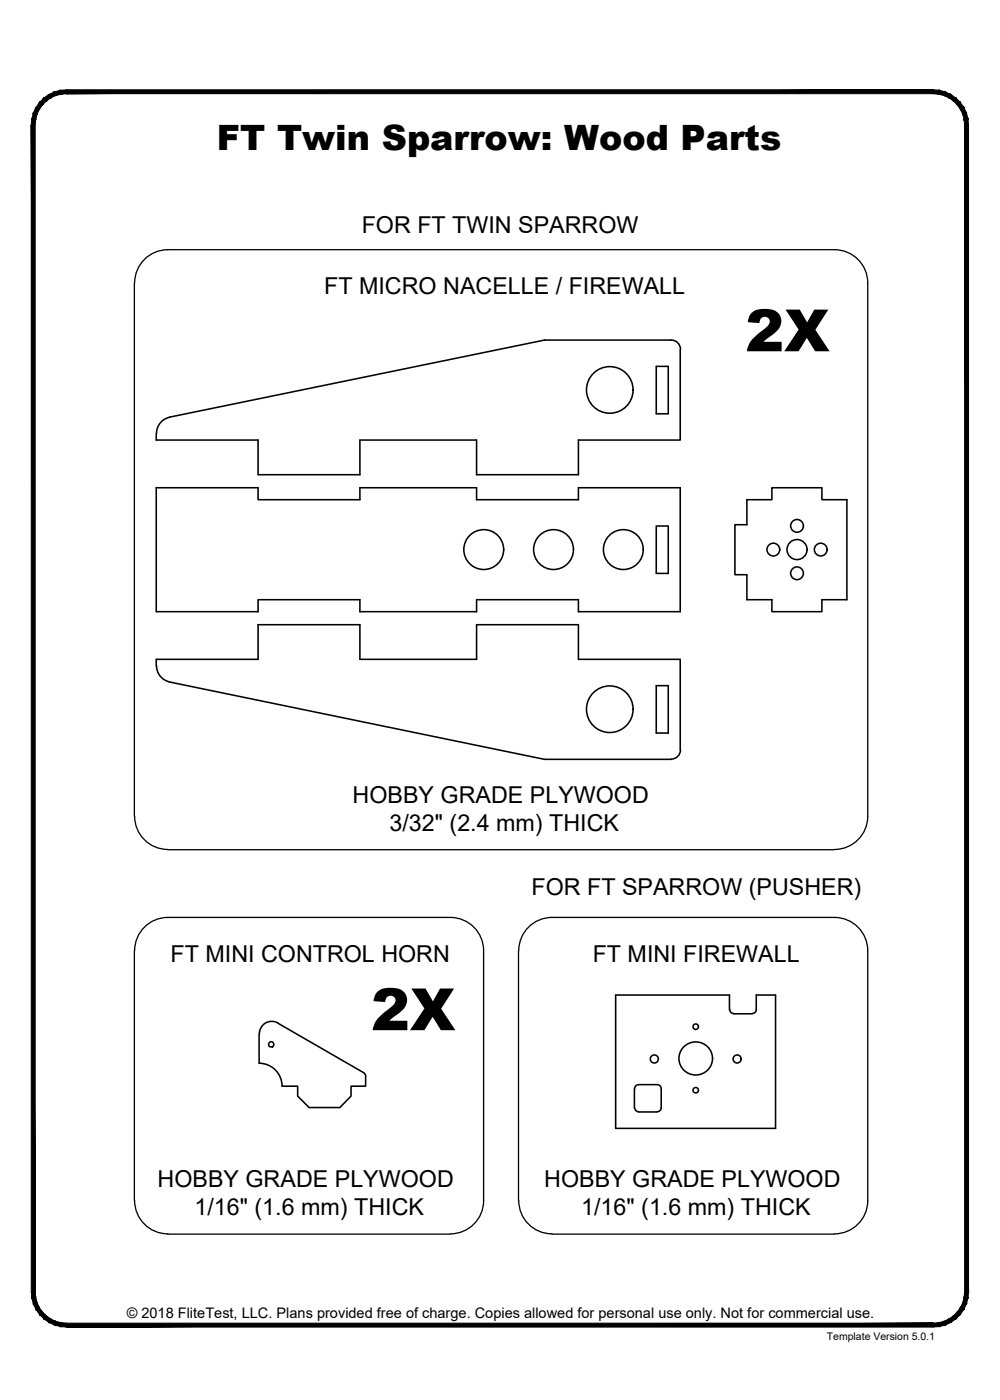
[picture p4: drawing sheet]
<svg xmlns="http://www.w3.org/2000/svg" width="190mm" height="267mm" viewBox="0 0 190 267" stroke-linecap="round" stroke-linejoin="round" font-family="sans-serif">
<!-- layer: 22 TILED -->
<g fill="#000" stroke="#000" stroke-width=".19">
<path d="M11.5 17.2l1.2-.1v.8zM11.5 17.2l.2 .7h1zM10.4 17.5l1.1-.3 .2 .7zM10.4 17.5l.2 .7 1.1-.3zM9.3 18l1.1-.5 .2 .7zM9.3 18l.4 .6 .9-.4zM8.3 18.7l1-.7 .4 .6zM8.3 18.7l.5 .5 .9-.6zM8.3 18.7l.5 .5-1.3 .3zM7.5 19.5l.6 .5 .7-.8zM7.5 19.5l.6 .5-1.3 .5zM6.8 20.5l.7 .3 .6-.8zM6.8 20.5l.7 .3-1.1 .7zM6.4 21.5l.6 .3 .5-1zM6.4 21.5l.6 .3-.9 .9zM6.1 22.7l.7 .1 .2-1zM6.1 22.7l.7 .1-.8 1.1zM6.8 22.8l-.8 1.1h.7z"/>
<path d="M12.7 17.9h165.1v-.8zM12.7 17.1h165.1l-165.1 .8z"/>
<path d="M6 23.9l.7 222.2v-222.2zM6 23.9l.7 222.2h-.7z"/>
<path d="M184.4 22.7l.1 1.2h-.7zM183.7 22.8l.1 1.1 .6-1.2zM184.1 21.5l.3 1.2-.7 .1zM183.4 21.8l.3 1 .4-1.3zM183.6 20.5l.5 1-.7 .3zM183 20.8l.4 1 .2-1.3zM182.9 19.5l.7 1-.6 .3zM182.4 20l.6 .8-.1-1.3zM182.1 18.7l.8 .8-.5 .5zM182.1 18.7l-.5 .5 .8 .8zM181.1 18l1 .7-.5 .5zM181.1 18l-.3 .6 .8 .6zM180.1 17.5l1 .5-.3 .6zM180.1 17.5l-.3 .7 1 .4zM178.9 17.2l1.2 .3-.3 .7zM178.9 17.2l-.1 .7 1 .3zM177.8 17.1l1.1 .1-.1 .7zM177.8 17.1v.8h1z"/>
<path d="M6 246.1h.7l-.6 1.2zM6.7 246.1l-.6 1.2 .7-.2zM6.1 247.3l.7-.2-.4 1.3zM6.8 247.1l-.4 1.3 .6-.3zM6.4 248.4l.6-.3-.2 1.3zM7 248.1l-.2 1.3 .7-.3zM6.8 249.4l.7-.3v1.3zM7.5 249.1v1.3l.6-.5zM7.5 250.4l.6-.5 .2 1.3zM8.1 249.9l.2 1.3 .5-.5zM8.8 250.7l.5 1.2-1-.7zM8.8 250.7l.5 1.2 .4-.6zM9.7 251.3l.7 1.1-1.1-.5zM9.7 251.3l.7 1.1 .2-.7zM10.6 251.7l.9 1-1.1-.3zM10.6 251.7l.9 1 .2-.7zM11.7 252l1 .8-1.2-.1zM11.7 252l1 .8v-.7z"/>
<path d="M12.7 252.1v.7l165.1-.7zM12.7 252.8l165.1-.7v.7z"/>
<path d="M177.8 252.1l1.1 .6-1.1 .1zM177.8 252.1l1.1 .6-.1-.7zM178.8 252l1.3 .4-1.2 .3zM178.8 252l1.3 .4-.3-.7zM179.8 251.7l1.3 .2-1 .5zM179.8 251.7l1.3 .2-.3-.6zM180.8 251.3l1.3-.1-1 .7zM180.8 251.3l1.3-.1-.5-.5zM181.6 250.7l1.3-.3-.8 .8zM181.6 250.7l1.3-.3-.5-.5zM182.4 249.9l1.2-.5-.7 1zM183 249.1l-.6 .8 1.2-.5zM183 249.1l1.1-.7-.5 1zM183.4 248.1l-.4 1 1.1-.7zM183.4 248.1l1-.8-.3 1.1zM183.7 247.1l-.3 1 1-.8zM184.5 246.1l-.1 1.2-.7-.2zM183.8 246.1l-.1 1 .8-1z"/>
<path d="M183.8 23.9v222.2h.7zM183.8 23.9h.7v222.2z"/>
</g>
<!-- layer: 23 NOTES -->
<g fill="none" stroke="#000" stroke-width=".25">
<path d="M25.6 53.9v101.6M25.6 53.9a6.3 6.3 0 0 1 6.3-6.3h127.1a6.3 6.3 0 0 1 6.3 6.3v101.6M25.6 155.5a6.3 6.3 0 0 0 6.4 6.3M165.3 155.5a6.3 6.3 0 0 1-6.3 6.3M31.9 161.9h127.1M85.8 174.8h-53.8a6.3 6.3 0 0 0-6.4 6.3M85.8 174.8a6.3 6.3 0 0 1 6.3 6.3v47.6a6.3 6.3 0 0 1-6.3 6.3M105.1 174.8h53.9a6.3 6.3 0 0 1 6.3 6.3v47.6a6.3 6.3 0 0 1-6.3 6.3M105.2 174.8a6.3 6.3 0 0 0-6.4 6.3M25.6 181.1v47.6M98.8 181.1v47.6M25.6 228.7a6.3 6.3 0 0 0 6.4 6.3"/>
<path d="M31.9 235.1h53.9M98.8 228.7a6.3 6.3 0 0 0 6.4 6.3M105.1 235.1h53.9"/>
</g>
<!-- layer: 01 CUT -->
<g fill="none" stroke="#000" stroke-width=".3">
<path d="M32.3 79.5a3.2 3.2 0 0 0-2.5 3.1M125 69.8h2.3v9h-2.3zM127.8 64.8h-24.1l-71.4 14.7M127.9 64.8a1.76 1.76 0 0 1 1.7 1.7M129.6 66.6v17.2h-19.4v6.6h-19.4v-6.6h-22.2v6.6h-19.4v-6.6h-19.4v-1.2M29.8 92.9h19.4v2.3h19.4v-2.3h22.2v2.3h19.4v-2.3h19.4v23.6h-19.4v-2.3h-19.4v2.3h-22.2v-2.3h-19.4v2.3h-19.4zM125 100.2h2.3v9h-2.3zM142.2 109.5h-2.2v-9.5h2.3v-4.8h4.7v-2.3h9.6v2.3h4.7v19h-4.7v2.3h-9.6v-2.3h-4.7v-4.7M29.8 126.8v-1.2h19.4v-6.6h19.4v6.6h22.2v-6.6h19.4v6.6h19.4v17.3M29.8 126.8a3.2 3.2 0 0 0 2.5 3.1M32.3 129.9l71.4 14.8h24.1M125 130.6h2.3v9h-2.3z"/>
<path d="M129.6 142.8a1.76 1.76 0 0 1-1.7 1.8M49.4 196.9v5.7M51.3 198.6a.5 .5 0 0 1 .6-.1 .5 .5 0 0 1 .3 .5l-.3 .4h-.5l-.3-.4zM52.9 194.9l16.4 9.4M53 194.9a2.36 2.36 0 0 0-3.6 2M139 192.3v-2.7h-21.7v25.4h30.4v-25.4h-3.6v2.7a.77 .77 0 0 1-.8 .8M139 192.3a.77 .77 0 0 0 .8 .8M139.8 193.1h3.5M49.4 202.6a4.3 4.3 0 0 1 4.3 4.3M69.3 204.3l.3 .4 .1 .3v1.9h-2.8v1.9l-2.2 2.2h-5.8l-2.2-2.2v-1.9h-3M120.9 207.4v3.6M120.9 211a.77 .77 0 0 0 .8 .8"/>
<path d="M121.6 206.6h3.6M121.6 211.8h3.6M121.7 206.6a.77 .77 0 0 0-.8 .8M125.2 206.6a.77 .77 0 0 1 .8 .8v3.6a.77 .77 0 0 1-.8 .8"/>
<circle cx="116.2" cy="74.3" r="4.4"/>
<circle cx="92.2" cy="104.7" r="3.8"/>
<circle cx="105.4" cy="104.7" r="3.8"/>
<circle cx="118.7" cy="104.7" r="3.8"/>
<circle cx="147.3" cy="104.7" r="1.22"/>
<circle cx="151.8" cy="104.7" r="1.91"/>
<circle cx="151.8" cy="100.2" r="1.22"/>
<circle cx="151.8" cy="109.2" r="1.22"/>
<circle cx="156.3" cy="104.7" r="1.22"/>
<circle cx="116.2" cy="135.1" r="4.4"/>
<circle cx="132.5" cy="195.6" r=".52"/>
<circle cx="124.6" cy="201.7" r=".77"/>
<circle cx="132.5" cy="207.7" r=".52"/>
<circle cx="132.6" cy="201.6" r="3.2"/>
<circle cx="140.4" cy="201.7" r=".77"/>
</g>
<g font-size="11.1">
<text x="142" y="66.9">2X</text>
<text x="70.7" y="196.3">2X</text>
</g>
<text font-size="6.7" x="41.3" y="28.7">FT Twin Sparrow: Wood Parts</text>
<g font-size="4.4">
<text x="68.9" y="44.4">FOR FT TWIN SPARROW</text>
<text x="61.8" y="56.1">FT MICRO NACELLE / FIREWALL</text>
<text x="67.2" y="152.9">HOBBY GRADE PLYWOOD</text>
<text x="74.2" y="158.3">3/32&quot; (2.4 mm) THICK</text>
<text x="101.2" y="170.6">FOR FT SPARROW (PUSHER)</text>
<text x="32.5" y="183.3">FT MINI CONTROL HORN</text>
<text x="112.9" y="183.3">FT MINI FIREWALL</text>
<text x="30" y="226.2">HOBBY GRADE PLYWOOD</text>
<text x="103.7" y="226.2">HOBBY GRADE PLYWOOD</text>
<text x="37.1" y="231.5">1/16&quot; (1.6 mm) THICK</text>
<text x="110.7" y="231.5">1/16&quot; (1.6 mm) THICK</text>
</g>
<text font-size="2.8" x="24.2" y="251.1">© 2018 FliteTest, LLC. Plans provided free of charge. Copies allowed for personal use only. Not for commercial use.</text>
<text font-size="2" x="157.5" y="255.3">Template Version 5.0.1</text>
</svg>
